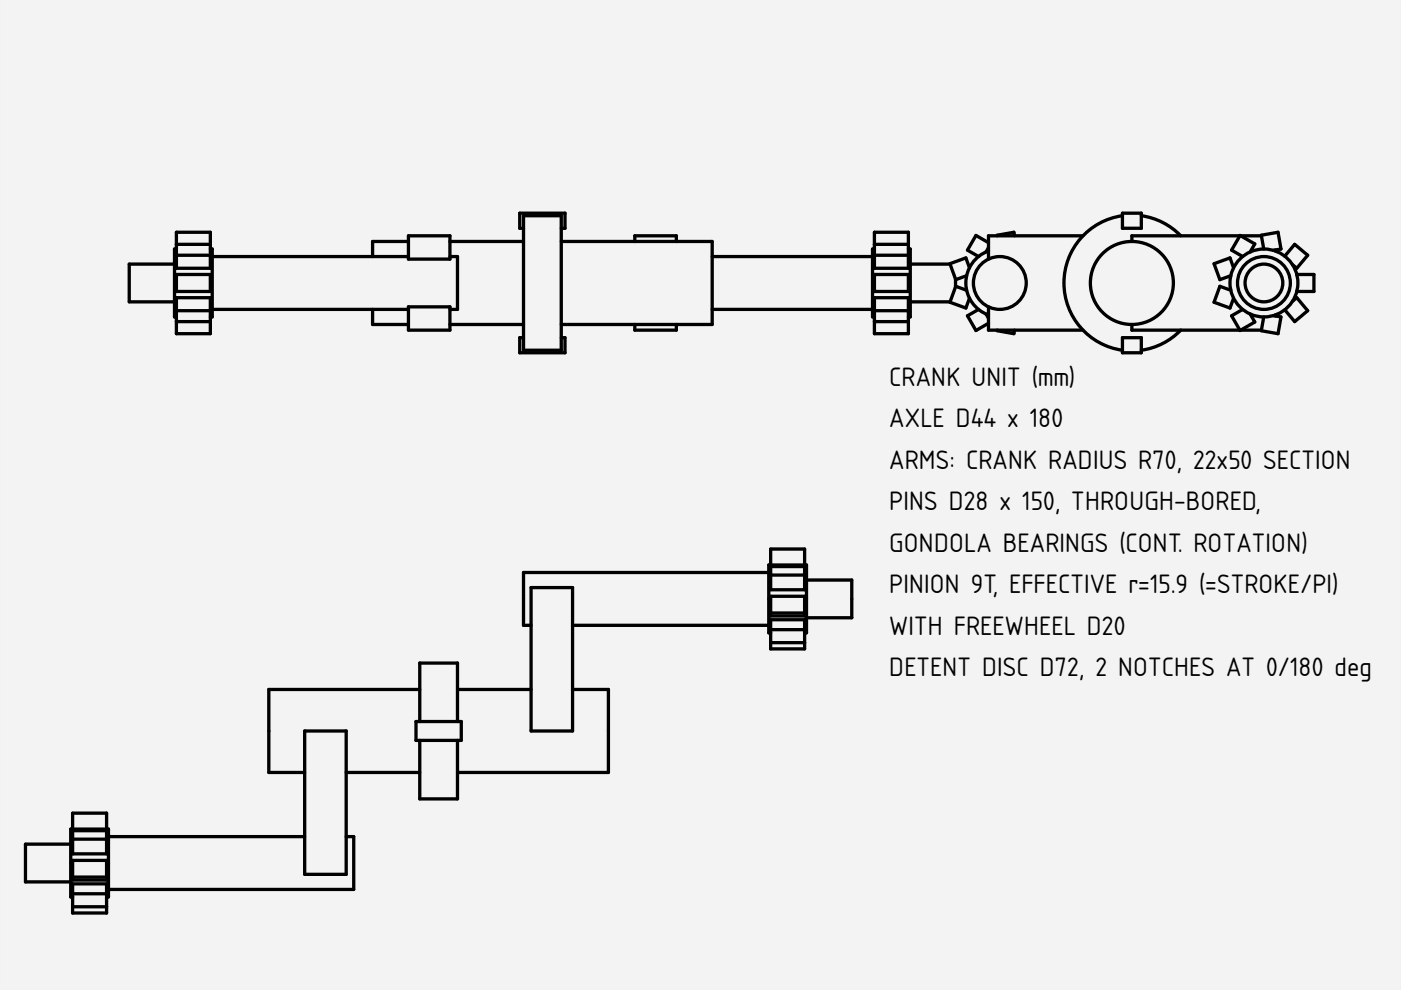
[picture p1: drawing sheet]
<svg xmlns="http://www.w3.org/2000/svg" width="297mm" height="210mm" viewBox="0 0 297 210" stroke-linecap="round" stroke-linejoin="round" font-family="sans-serif">
<path d="M0 0h297v210h-297z" fill-rule="evenodd" fill="#f1f3f5"/>
<path d="M0 0h297v210h-297zM0 0v210h297v-210z" fill="#000"/>
<g fill="#f1f3f5">
<path d="M27.4 56h9.6v-3.2h.4v-3.6h7.2v3.6h.4v1.6h34v-3.2h7.6v-1.2h8.8v1.2h15.6v-2.8h-.8v-3.2h9.6v3.2h-.8v2.8h15.6v-1.2h8.8v1.2h7.6v3.2h34v-1.6h.4v-3.6h7.2v3.6h.4v3.2h9.6v8h-9.6v3.2h-.4v3.5h-7.2v-3.5h-.4v-1.6h-34v3.2h-7.6v1.2h-8.8v-1.2h-15.6v2.8h.8v3.2h-9.6v-3.2h.8v-2.8h-15.6v1.2h-8.8v-1.2h-7.6v-3.2h-34v1.6h-.4v3.5h-7.2v-3.5h-.4v-3.2h-9.6z" fill-rule="evenodd"/>
<path d="M45 54.4h41.6v.5h8.8v-.5h1.6v11.2h-1.6v-.5h-8.8v.5h-41.6z" fill-rule="evenodd"/>
<path d="M119 51.2h32v17.6h-32z" fill-rule="evenodd"/>
<path d="M151 54.4h34v11.2h-34z" fill-rule="evenodd"/>
<path d="M95.4 51.2h15.6v17.6h-15.6v-3.2h1.6v-11.2h-1.6z" fill-rule="evenodd"/>
<path d="M111 45.7h8v28.6h-8z" fill-rule="evenodd"/>
<path d="M193 56h9.6v8h-9.6z" fill-rule="evenodd"/>
<path d="M27.4 56h9.6v8h-9.6z" fill-rule="evenodd"/>
<path d="M185 52.8h.4v4.1h7.2v-4.1h.4v14.4h-.4v-4.1h-7.2v4.1h-.4z" fill-rule="evenodd"/>
<path d="M37 52.8h.4v4.1h7.2v-4.1h.4v14.4h-.4v-4.1h-7.2v4.1h-.4z" fill-rule="evenodd"/>
<path d="M86.6 65.1h8.8v4.9h-8.8z" fill-rule="evenodd"/>
<path d="M86.6 50h8.8v4.9h-8.8z" fill-rule="evenodd"/>
<path d="M37.4 58.2h7.2v3.6h-7.2z" fill-rule="evenodd"/>
<path d="M185.4 58.2h7.2v3.6h-7.2z" fill-rule="evenodd"/>
<path d="M79 65.6h7.6v3.2h-7.6z" fill-rule="evenodd"/>
<path d="M79 51.2h7.6v3.2h-7.6z" fill-rule="evenodd"/>
<path d="M37.4 63.1h7.2v2.8h-7.2z" fill-rule="evenodd"/>
<path d="M37.4 54.1h7.2v2.8h-7.2z" fill-rule="evenodd"/>
<path d="M185.4 63.1h7.2v2.8h-7.2z" fill-rule="evenodd"/>
<path d="M185.4 54.1h7.2v2.8h-7.2z" fill-rule="evenodd"/>
<path d="M185.4 49.2h7.2v2.6h-7.2z" fill-rule="evenodd"/>
<path d="M37.4 68.2h7.2v2.5h-7.2z" fill-rule="evenodd"/>
<path d="M37.4 49.2h7.2v2.6h-7.2z" fill-rule="evenodd"/>
<path d="M185.4 68.2h7.2v2.5h-7.2z" fill-rule="evenodd"/>
<path d="M185.4 51.8h7.2v2.3h-7.2z" fill-rule="evenodd"/>
<path d="M185.4 65.9h7.2v2.3h-7.2z" fill-rule="evenodd"/>
<path d="M37.4 65.9h7.2v2.3h-7.2z" fill-rule="evenodd"/>
<path d="M37.4 51.8h7.2v2.3h-7.2z" fill-rule="evenodd"/>
<path d="M134.6 50h8.8v1.2h-8.8z" fill-rule="evenodd"/>
<path d="M134.6 68.8h8.8v1.2h-8.8z" fill-rule="evenodd"/>
<path d="M110.2 71.6h.8v2.7h8v-2.7h.8v3.2h-9.6z" fill-rule="evenodd"/>
<path d="M110.2 45.2h9.6v3.2h-.8v-2.7h-8v2.7h-.8z" fill-rule="evenodd"/>
</g>
<g fill="none" stroke="#000" stroke-width=".7">
<path d="M37 56h-9.6v8h9.6M37.4 52.8h-.4v14.4h.4M37.4 49.2h7.2v7.7h-7.2zM37.4 58.2h7.2v3.6h-7.2zM37.4 51.8h7.2M37.4 54.1h7.2M44.6 52.8h.4v14.4h-.4M45 54.4h41.6M86.6 51.2h-7.6v3.2M86.6 50h8.8v4.9h-8.8zM95.4 51.2h15.6M95.4 54.4h1.6v11.2h-1.6"/>
<path d="M111 45.7h8v28.6h-8zM111 48.4h-.8v-3.2h9.6v3.2h-.8M119 51.2h32v17.6h-32M134.6 51.2v-1.2h8.8v1.2M151 54.4h34M185.4 52.8h-.4v14.4h.4M185.4 51.8h7.2M185.4 49.2h7.2v7.7h-7.2zM185.4 54.1h7.2M185.4 58.2h7.2v3.6h-7.2zM192.6 52.8h.4v14.4h-.4M193 56h9.6v8h-9.6"/>
<path d="M37.4 63.1h7.2v7.6h-7.2zM37.4 68.2h7.2M37.4 65.9h7.2M45 65.6h41.6M79 65.6v3.2h7.6M86.6 65.1h8.8v4.9h-8.8zM95.4 68.8h15.6M111 71.6h-.8v3.2h9.6v-3.2h-.8M134.6 68.8v1.2h8.8v-1.2M151 65.6h34M185.4 68.2h7.2M185.4 63.1h7.2v7.6h-7.2z"/>
<path d="M185.4 65.9h7.2"/>
</g>
<g fill="#f1f3f5">
<path d="M206.9 49.9l2.7 1.6v-1.5h1.8v-.1l3.6-.7 .1 .8h14.5a14.4 14.4 0 0 1 8.4-4.3v-.5h4v.5a14.4 14.4 0 0 1 8.3 4.3h17.1v-.1l3.6-.7 .6 3.6-1.2 .2v.2l2 1.1 2.1-2.5 2.8 2.3-2.4 2.8-.8-.8 .9 2.2v-.1h3.6v3.6h-3.6v-.1l-.9 2.2 .8-.8 2.4 2.8-2.8 2.3-2.1-2.5-2 1.1v.2l1.2 .2-.6 3.5-3.6-.6v-.1h-17.1a14.4 14.4 0 0 1-8.3 4.3v.5h-4v-.5a14.4 14.4 0 0 1-8.4-4.3h-14.5l-.1 .7-3.6-.6v-.1h-1.8v-1.5l-2.7 1.6-1.8-3.1 2.4-1.4-1.1-1.1-.9-1.3-.7 2.1-3.4-1.2 1.2-3.4 2.3 .8-.1-1.5 .1-1.5-2.3 .8-1.2-3.4 3.4-1.2 .7 2.1 .9-1.3 1.1-1.1-2.4-1.4z" fill-rule="evenodd"/>
<path d="M240 50h22.9l-1.8 3 2.4 1.4-1.1 1.1-.9 1.3-.7-2.1-3.4 1.2 1.2 3.4 2.3-.8-.1 1.5 .1 1.5-2.3-.8-1.2 3.4 3.4 1.2 .7-2.1 .9 1.3 1.1 1.1-2.4 1.4 1.8 3h-22.9v-1.2a8.8 8.8 0 0 0 8.8-8.8 8.8 8.8 0 0 0-8.8-8.8z" fill-rule="evenodd"/>
<path d="M209.6 50h20a14.4 14.4 0 0 0 0 20h-20v-4.9a5.6 5.6 0 0 0 8-5.1 5.6 5.6 0 0 0-8-5.1z" fill-rule="evenodd"/>
<path d="M229.6 50a14.4 14.4 0 0 1 8.4-4.3v2.7h4v-2.7a14.4 14.4 0 0 1 8.3 4.3h-10.3v1.2a8.8 8.8 0 0 0-8.8 8.8 8.8 8.8 0 0 0 8.8 8.8v1.2h10.3a14.4 14.4 0 0 1-8.3 4.3v-2.7h-4v2.7a14.4 14.4 0 0 1-8.4-24.3z" fill-rule="evenodd"/>
<path d="M206.7 55.1a7.2 7.2 0 0 1 2.9-1.9v1.7a5.6 5.6 0 0 0-3.2 5.1 5.6 5.6 0 0 0 3.2 5.1v1.7a7.2 7.2 0 0 1-2.9-11.7z" fill-rule="evenodd"/>
<path d="M238 71.6h4v3.2h-4z" fill-rule="evenodd"/>
<path d="M238 45.2h4v3.2h-4z" fill-rule="evenodd"/>
<path d="M275 58.2h3.6v3.6h-3.6a8.2 8.2 0 0 0 0-3.6z" fill-rule="evenodd"/>
<path d="M274.5 51.8l2.8 2.3-2.4 2.8-2.5-2.6z" fill-rule="evenodd"/>
<path d="M274.1 63.9l.8-.8 2.4 2.8-2.8 2.3-2.1-2.5z" fill-rule="evenodd"/>
<path d="M267.9 67.2l1.3-.1a3.1 3.1 0 0 1 2.4 .1l-.6 3.5-3.6-.6z" fill-rule="evenodd"/>
<path d="M267.4 49.9l3.6-.7 .6 3.6a8.9 8.9 0 0 1-3.6 0z" fill-rule="evenodd"/>
<path d="M261.1 67l2.4-1.4 1.6 1 .9 1.7-3.1 1.8z" fill-rule="evenodd"/>
<path d="M262.9 49.9l3.1 1.8-.9 1.7-1.6 1-2.4-1.4z" fill-rule="evenodd"/>
<path d="M202.6 60.7l2.3 .8 .6 1.7-.7 2.1-3.4-1.2z" fill-rule="evenodd"/>
<path d="M257.4 55.9l3.4-1.2 .7 2.1-.6 1.7-2.3 .8z" fill-rule="evenodd"/>
<path d="M258.6 60.7l2.3 .8 .6 1.7-.7 2.1-3.4-1.2z" fill-rule="evenodd"/>
<path d="M201.4 55.9l3.4-1.2 .7 2.1-.6 1.7-2.3 .8z" fill-rule="evenodd"/>
<path d="M205.1 67l2.4-1.4 .6 .4a2.88 2.88 0 0 1 1.5 1.5v1l-2.7 1.6z" fill-rule="evenodd"/>
<path d="M206.9 49.9l2.7 1.6v1a2.88 2.88 0 0 1-1.5 1.5l-.6 .4-2.4-1.4z" fill-rule="evenodd"/>
<path d="M265.1 66.6l1.4 .4 1.4 .2-.5 2.8h-4.3l2.9-1.7z" fill-rule="evenodd"/>
<path d="M263.1 50h4.3l.5 2.8-1.4 .2-1.4 .4 .9-1.7z" fill-rule="evenodd"/>
<path d="M211.4 49.9l3.6-.7 .1 .8h-3.7z" fill-rule="evenodd"/>
<path d="M211.4 70h3.7l-.1 .7-3.6-.6z" fill-rule="evenodd"/>
<path d="M209.1 66.6l.5 .2v.7z" fill-rule="evenodd"/>
<path d="M209.6 52.5v.7l-.5 .2z" fill-rule="evenodd"/>
<path d="M270 53.1l.4-.1v.2z" fill-rule="evenodd"/>
<path d="M270 66.9l.4-.1v.2z" fill-rule="evenodd"/>
<circle cx="240" cy="60" r="8.8"/>
<circle cx="268" cy="60" r="7.2"/>
<circle cx="212" cy="60" r="5.6"/>
<circle cx="268" cy="60" r="5.6"/>
<circle cx="268" cy="60" r="4"/>
</g>
<g fill="none" stroke="#000" stroke-width=".7">
<path d="M205.5 56.8l-.7-2.1-3.4 1.2 1.2 3.4 2.3-.8M209.6 53.2a7.2 7.2 0 0 0-4.8 6.8 7.2 7.2 0 0 0 4.8 6.8M209.6 51.5l-2.7-1.6-1.8 3.1 2.4 1.4M209.6 52.5l-.5 .9M211.4 50v-.1l3.6-.7 .1 .8M229.6 50h-20v4.9M238 45.7a14.4 14.4 0 0 0-12.4 14.3 14.4 14.4 0 0 0 12.4 14.3M238 45.2h4v3.2h-4zM242 45.7a14.4 14.4 0 0 1 8.3 4.3M261.5 56.8l-.7-2.1-3.4 1.2 1.2 3.4 2.3-.8M262.9 50h-22.9v1.2M263.1 50h4.3"/>
<path d="M265.1 53.4l.9-1.7-3.1-1.8-1.8 3.1 2.4 1.4M267.9 52.8l-.5-2.9 3.6-.7 .6 3.6-1.6 .3M270.4 53v.2M272.4 54.3l2.1-2.5 2.8 2.3-2.4 2.8-.8-.8M275 58.3v-.1h3.6v3.6h-3.6v-.1M204.9 61.5l-2.3-.8-1.2 3.4 3.4 1.2 .7-2.1M207.5 65.6l-2.4 1.4 1.8 3.1 2.7-1.6M209.1 66.6l.5 .9M209.6 65.1v4.9h20M211.4 70v.1l3.6 .6 .1-.7M238 71.6h4v3.2h-4zM240 68.8v1.2h22.9"/>
<path d="M250.3 70a14.4 14.4 0 0 1-8.3 4.3M260.9 61.5l-2.3-.8-1.2 3.4 3.4 1.2 .7-2.1M263.1 70h4.3M263.5 65.6l-2.4 1.4 1.8 3.1 3.1-1.8-.9-1.7M270 66.9l1.6 .3-.6 3.5-3.6-.6 .5-2.9M270.4 66.8v.2M274.1 63.9l.8-.8 2.4 2.8-2.8 2.3-2.1-2.5M163.4 116.4h7.2v8.6h-7.2zM112.6 124.6h8.8v30.4h-8.8zM121.4 132.6h41.6M163 121.4h-52v11.2h1.6M163.4 134.2h-.4v-14.4h8v14.4h-.4"/>
<path d="M163.4 131.4h7.2v6.2h-7.2zM163.4 126.4h7.2v4.2h-7.2zM163.4 133.5h7.2M163.4 120.1h7.2M163.4 130h7.2M163.4 136.3h7.2M163.4 121.9h7.2M171 123h9.6v8h-9.6M64.6 155h8.8v30.4h-8.8zM88.2 153h9.6v4h-9.6zM89 146.2h-32v17.6h7.6M89 153v-12.4h8v12.4"/>
<path d="M89 157v12.4h8v-12.4M97 146.2h15.6M121.4 146.2h7.6v17.6h-32M15 179h-9.6v8h9.6M15.4 172.4h7.2v8.6h-7.2zM15.4 176.1h7.2M15.4 177.9h7.2M23 177.4h41.6M73.4 177.4h1.6v11.2h-52M73.4 163.8h15.6M15.4 190.2h-.4v-14.4h8v14.4h-.4M15.4 187.4h7.2v6.2h-7.2z"/>
<path d="M15.4 182.4h7.2v4.2h-7.2zM15.4 189.5h7.2M15.4 186h7.2M15.4 192.3h7.2"/>
<circle cx="212" cy="60" r="5.6"/>
<circle cx="240" cy="60" r="8.8"/>
<circle cx="268" cy="60" r="7.2"/>
<circle cx="268" cy="60" r="5.6"/>
<circle cx="268" cy="60" r="4"/>
</g>
<g font-size="5.3">
<text x="188.5" y="81.8">CRANK UNIT (mm)</text>
<text x="188.5" y="90.6">AXLE D44 x 180</text>
<text x="188.5" y="99.4">ARMS: CRANK RADIUS R70, 22x50 SECTION</text>
<text x="188.5" y="108.2">PINS D28 x 150, THROUGH-BORED,</text>
<text x="188.5" y="117">GONDOLA BEARINGS (CONT. ROTATION)</text>
<text x="188.5" y="125.8">PINION 9T, EFFECTIVE r=15.9 (=STROKE/PI)</text>
<text x="188.5" y="134.6">WITH FREEWHEEL D20</text>
<text x="188.5" y="143.4">DETENT DISC D72, 2 NOTCHES AT 0/180 deg</text>
</g>
</svg>
